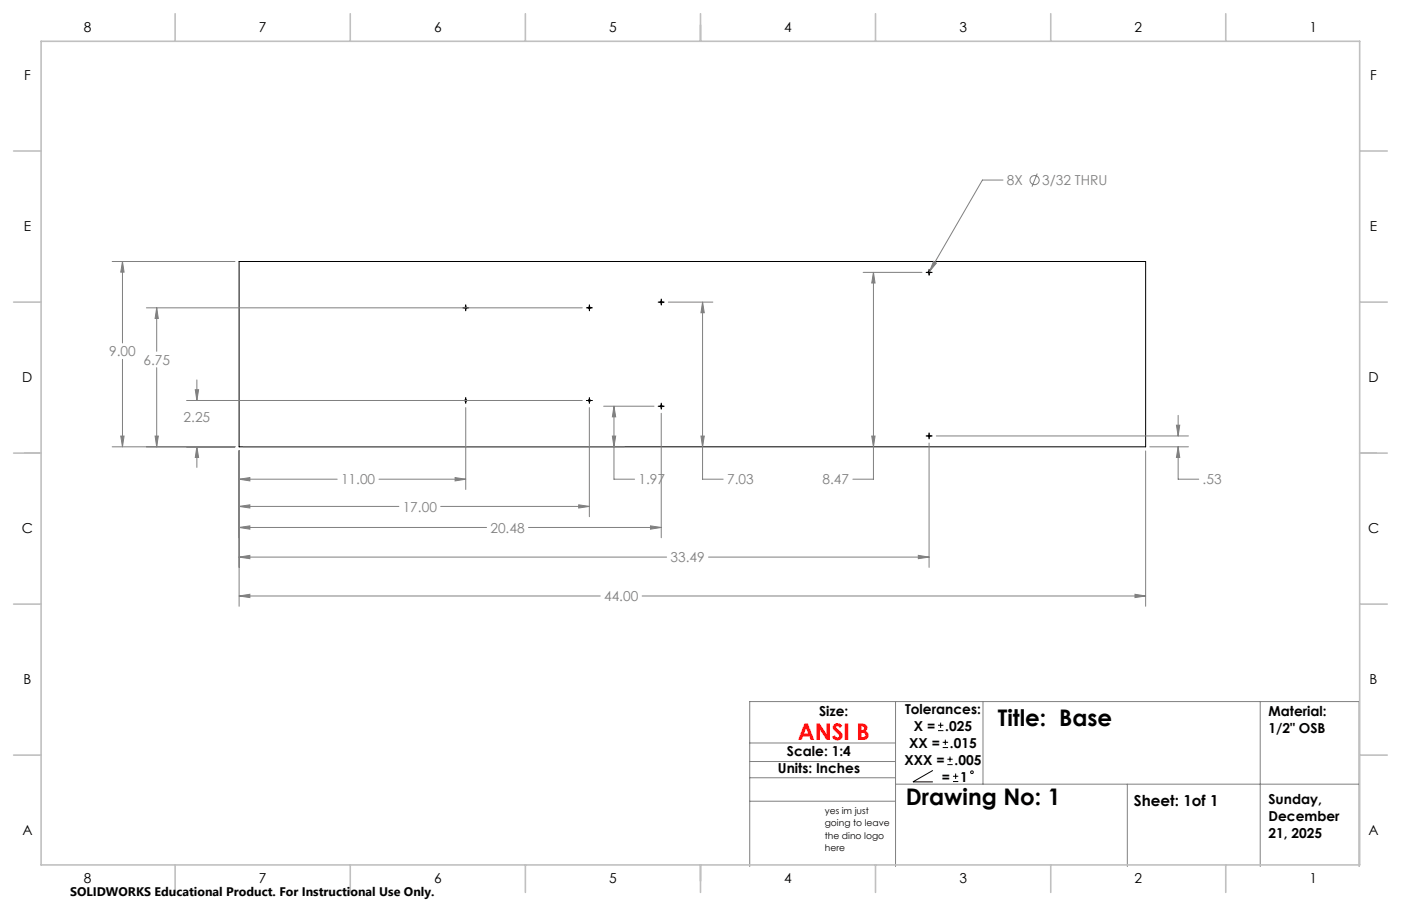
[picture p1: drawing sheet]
<svg xmlns="http://www.w3.org/2000/svg" width="432mm" height="279mm" viewBox="0 0 432 279" stroke-linecap="round" stroke-linejoin="round" font-family="sans-serif">
<g fill="none" stroke="#000" stroke-width=".31">
<path d="M73.7 80.6h279.4v57.2h-279.4zM142.6 94.9h1.9M143.5 94v1.8M180.7 94.9h1.9M181.6 94v1.8M202.8 93.2h1.9M203.8 92.2v1.9M285.4 84h1.9M286.3 83v1.9M142.6 123.5h1.9M143.5 122.6v1.8M180.7 123.5h1.9"/>
<path d="M181.6 122.6v1.8M202.8 125.3h1.9M203.8 124.3v1.9M285.4 134.4h1.9M286.3 133.5v1.9M287.5 237.6l-6.1 3.5h6.1M289.1 225.3h1.7M289.1 223.7h1.7M289.9 222.8v1.7M290.5 230.5h1.7M290.5 228.9h1.7M291.4 228.1v1.6"/>
<path d="M292 235.8h1.6M292 234.1h1.6M292.8 233.3v1.6M293.7 239.4h1.6M294.5 238.5v1.7M293.7 241h1.6"/>
<circle cx="143.6" cy="94.9" r=".31"/>
<circle cx="181.7" cy="94.9" r=".3"/>
<circle cx="203.8" cy="93.2" r=".3"/>
<circle cx="286.4" cy="84" r=".31"/>
<circle cx="143.6" cy="123.5" r=".31"/>
<circle cx="181.7" cy="123.5" r=".31"/>
<circle cx="203.8" cy="125.3" r=".3"/>
<circle cx="286.4" cy="134.4" r=".31"/>
<circle cx="299.6" cy="238.2" r=".41"/>
</g>
<g fill="none" stroke="#808080" stroke-width=".31">
<path d="M309.1 55.5h-6.3l-16.3 28.2M319.7 53.5l-1.6 4.1M34.6 80.6h37.8M37.7 80.6l.5 3.3h-1zM37.7 80.6v25.2M45.1 94.9h134.4M48.3 94.9l.5 3.3h-1zM48.3 94.9v13.4M206 93.2h13.7M216.5 93.2l.6 3.2h-1.1zM216.5 93.2v54.6h6.4M266 84h18.2"/>
<path d="M269.2 84l.5 3.3h-1zM269.2 84v63.8h-6.3M287.7 80.6l.9 .5-2.1 2.6zM37.7 110.8v27M48.3 113.4v24.4M60.7 117.2v6.3M34.6 137.8h37.8M37.2 134.5h1l-.5 3.3zM47.8 134.5h1l-.5 3.3zM57.5 123.5h122M60.2 120.2h1l-.5 3.3zM60.7 137.8l.5 3.3h-1z"/>
<path d="M60.7 137.8v6.3M73.7 139.1v47.9M75 137.8h117.4M143.5 125.7v25.3M181.6 125.7v33.6M186.1 125.3h15.5M188.7 134.5h1.1l-.6 3.3zM189.2 125.3l.6 3.3h-1.1zM189.2 125.3v22.5h6.4M203.8 127.5v38.3M216 134.5h1.1l-.6 3.3zM268.7 134.5h1l-.5 3.3z"/>
<path d="M286.3 136.6v38.4M288.6 134.4h77.7M353.1 139.1v47.9M354.4 137.8h11.9M362.6 131.1h1l-.5 3.3zM363.1 137.8l.5 3.3h-1zM363.1 137.8v10h6.4M363.1 128.1v6.3M73.7 147.8l3.3-.5v1zM73.7 156.2l3.3-.5v1zM73.7 147.8h30.2M73.7 156.2h49.2"/>
<path d="M116.8 147.8h26.7M135.8 156.2h45.8M140.3 147.3l3.2 .5-3.2 .5zM178.4 155.7l3.2 .5-3.2 .5zM73.7 162.7l3.3-.5v1zM73.7 171.8l3.3-.5v1zM73.7 162.7h76.3M73.7 171.8h131.8M162.9 162.7h40.9M200.5 162.2l3.3 .5-3.3 .5zM218.4 171.8h67.9M283 171.3l3.3 .5-3.3 .5z"/>
<path d="M73.7 183.8l3.3-.5v1zM73.7 183.8h111.3M197.9 183.8h155.2M349.8 183.3l3.3 .5-3.3 .5zM276 216.4v50.8M303 216.4v25.4M388.4 216.4v50.8M231.1 234.8h44.9M231.1 239.9h44.9M231.1 229.1h44.9M231.1 247.1h44.9M276 241.8h142.9"/>
<path d="M347.5 241.8v25.4M231.1 267.2v-50.8h187.8v50.8"/>
<circle cx="318.9" cy="55.5" r="1.41"/>
</g>
<g fill="none" stroke="#c0c0c0" stroke-width=".5">
<path d="M12.7 12.7h406.4v254h-406.4zM54 4.2v8.5M107.9 4.2v8.5M161.9 4.2v8.5M215.9 4.2v8.5M269.8 4.2v8.5M323.8 4.2v8.5M377.8 4.2v8.5M4.2 46.6h8.5M419.1 46.6h8.5M4.2 93.2h8.5M419.1 93.2h8.5"/>
<path d="M4.2 139.7h8.5M419.1 139.7h8.5M4.2 186.3h8.5M419.1 186.3h8.5M4.2 232.9h8.5M419.1 232.9h8.5M54 266.7v8.5M107.9 266.7v8.5M161.9 266.7v8.5M215.9 266.7v8.5M269.8 266.7v8.5M323.8 266.7v8.5"/>
<path d="M377.8 266.7v8.5"/>
</g>
<path d="M37.2 134.5h1l-.5 3.3zM37.7 80.6l.5 3.3h-1zM349.8 183.3l3.3 .5-3.3 .5zM73.7 183.8l3.3-.5v1zM73.7 147.8l3.3-.5v1zM140.3 147.3l3.2 .5-3.2 .5zM73.7 156.2l3.3-.5v1zM178.4 155.7l3.2 .5-3.2 .5zM188.7 134.5h1.1l-.6 3.3zM189.2 125.3l.6 3.3h-1.1zM73.7 162.7l3.3-.5v1zM200.5 162.2l3.3 .5-3.3 .5zM73.7 171.8l3.3-.5v1zM283 171.3l3.3 .5-3.3 .5zM363.1 137.8l.5 3.3h-1zM362.6 131.1h1l-.5 3.3zM47.8 134.5h1l-.5 3.3zM48.3 94.9l.5 3.3h-1zM60.7 137.8l.5 3.3h-1zM60.2 120.2h1l-.5 3.3zM216 134.5h1.1l-.6 3.3zM216.5 93.2l.6 3.2h-1.1zM268.7 134.5h1l-.5 3.3zM269.2 84l.5 3.3h-1zM287.7 80.6l-1.2 3.1 2.1-2.6z" fill="#808080"/>
<g font-size="7.1">
<text x="307.5" y="223.8">Title: Base</text>
<text x="279.2" y="248.3">Drawing No: 1</text>
</g>
<text font-size="7.1" fill="#f00" x="245.9" y="228.2">ANSI B</text>
<text font-size="4.7" x="349.5" y="248.5">Sheet: 1of 1</text>
<g font-size="4.2">
<text x="25.8" y="9.9">8</text>
<text x="79.8" y="9.9">7</text>
<text x="133.8" y="9.9">6</text>
<text x="187.7" y="9.9">5</text>
<text x="241.7" y="9.9">4</text>
<text x="295.7" y="9.9">3</text>
<text x="349.7" y="9.9">2</text>
<text x="403.6" y="9.9">1</text>
<text x="7.4" y="24.7">F</text>
<text x="422.3" y="24.7">F</text>
<text x="7.3" y="71.3">E</text>
<text x="422.2" y="71.3">E</text>
<text x="6.9" y="117.8">D</text>
<text x="421.8" y="117.8">D</text>
<text x="6.7" y="164.4">C</text>
<text x="421.6" y="164.4">C</text>
<text x="7.2" y="211">B</text>
<text x="422.1" y="211">B</text>
<text x="252.4" y="220.7">Size:</text>
<text x="279" y="220.1">Tolerances:</text>
<text x="391" y="220.7">Material:</text>
<text x="281.7" y="225.3">X =</text>
<text x="291.3" y="225.3">.025</text>
<text x="391" y="226">1/2&quot; OSB</text>
<text x="242.6" y="233.2">Scale: 1:4</text>
<text x="280.2" y="230.5">XX =</text>
<text x="292.8" y="230.5">.015</text>
<text x="239.8" y="238.4">Units: Inches</text>
<text x="278.8" y="235.8">XXX =</text>
<text x="294.2" y="235.8">.005</text>
<text x="290.3" y="241">=</text>
<text x="295.9" y="241">1</text>
<text x="391" y="247.8">Sunday,</text>
<text x="6.9" y="257.5">A</text>
<text x="391" y="253.1">December</text>
<text x="421.8" y="257.5">A</text>
<text x="391" y="258.3">21, 2025</text>
<text x="25.8" y="272.4">8</text>
<text x="79.8" y="272.4">7</text>
<text x="133.8" y="272.4">6</text>
<text x="187.7" y="272.4">5</text>
<text x="241.7" y="272.4">4</text>
<text x="295.7" y="272.4">3</text>
<text x="349.7" y="272.4">2</text>
<text x="403.6" y="272.4">1</text>
</g>
<g font-size="4.2" fill="#808080">
<text x="310.3" y="57.1">8X</text>
<text x="321.2" y="57.1">3/32 THRU</text>
<text x="33.6" y="109.9">9.00</text>
<text x="44.2" y="112.4">6.75</text>
<text x="56.6" y="130.1">2.25</text>
<text x="105.1" y="149.4">11.00</text>
<text x="196.8" y="149.4">1.97</text>
<text x="224.1" y="149.4">7.03</text>
<text x="253.5" y="149.4">8.47</text>
<text x="370.6" y="149.4">.53</text>
<text x="124.1" y="157.8">17.00</text>
<text x="151.1" y="164.3">20.48</text>
<text x="206.7" y="173.4">33.49</text>
<text x="186.2" y="185.4">44.00</text>
</g>
<text font-size="3.8" x="21.6" y="276.3">SOLIDWORKS Educational Product. For Instructional Use Only.</text>
<g font-size="2.8">
<text x="254.2" y="251">yes im just</text>
<text x="254.2" y="254.8">going to leave</text>
<text x="254.2" y="258.6">the dino logo</text>
<text x="254.2" y="262.4">here</text>
</g>
</svg>
